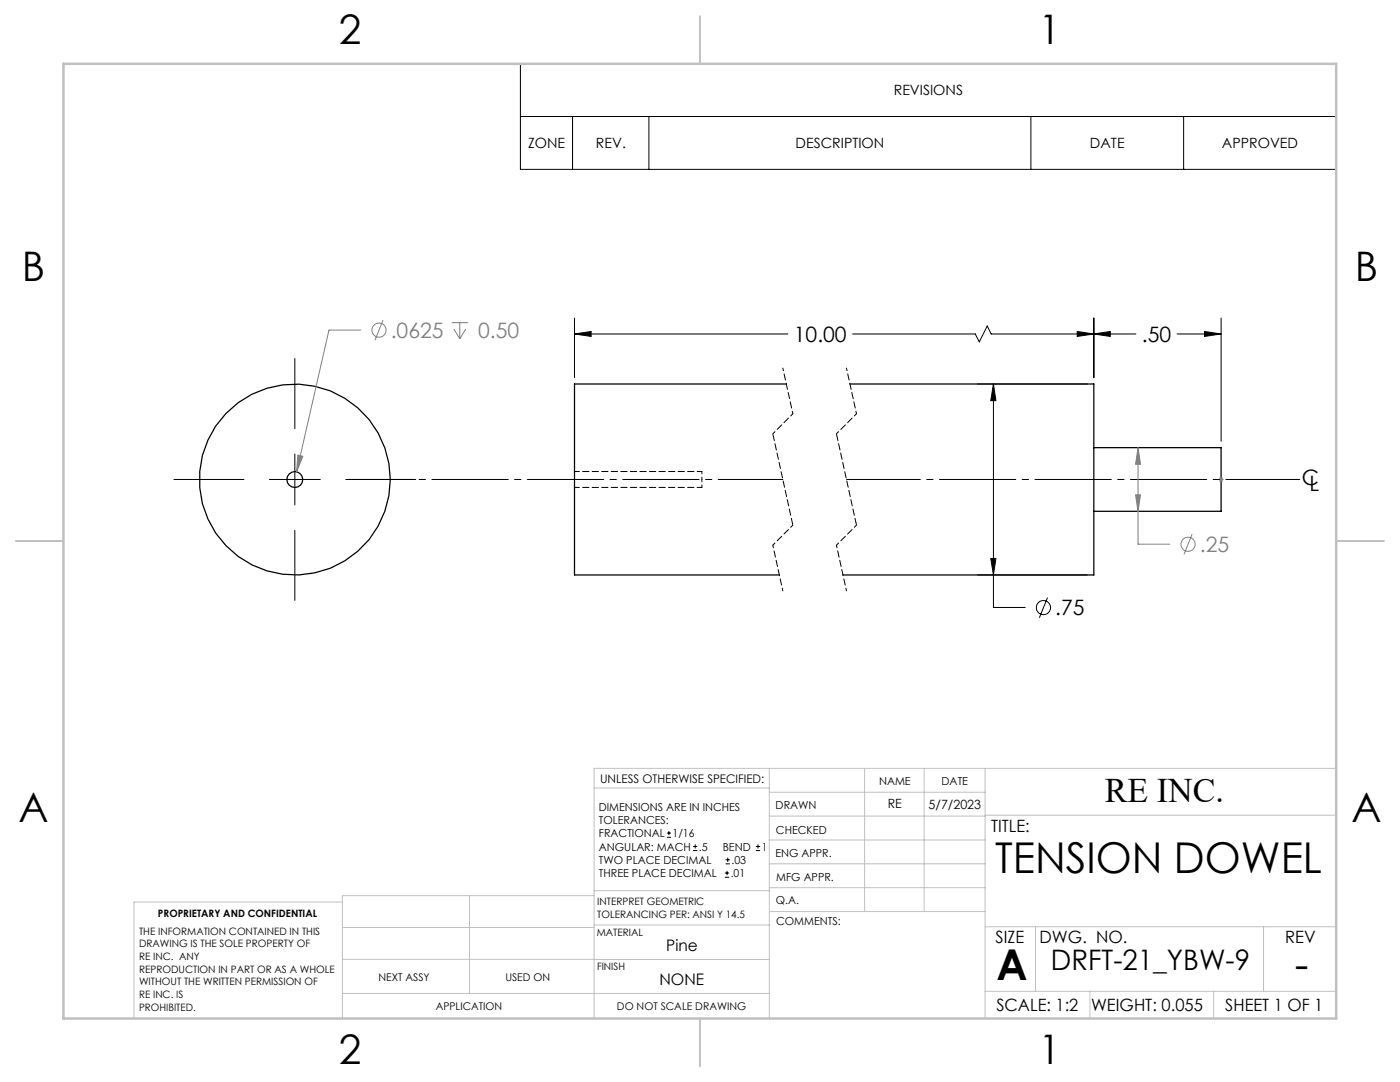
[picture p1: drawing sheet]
<svg xmlns="http://www.w3.org/2000/svg" width="279mm" height="216mm" viewBox="0 0 279 216" stroke-linecap="round" stroke-linejoin="round" font-family="sans-serif">
<g fill="none" stroke="#000" stroke-width=".25">
<path d="M156.9 76.6h-42.2v38.1h40.8M169.6 76.6h48.7v38.1h-50.1M218.3 89.3h25.4v12.7h-25.4"/>
<circle cx="58.8" cy="95.7" r="19.1"/>
<circle cx="58.8" cy="95.7" r="1.58"/>
</g>
<path d="M140.1 95.7v-1.6M140.1 97.3v-1.6" fill="none" stroke="#000" stroke-width=".2" stroke-dasharray="1.3 .6" stroke-dashoffset=".8"/>
<path d="M114.7 97.3h25.4M140.1 94.1h-25.4" fill="none" stroke="#000" stroke-width=".2" stroke-dasharray="1.3 .6" stroke-dashoffset=".3"/>
<g fill="none" stroke="#000" stroke-width=".2">
<path d="M103.9 12.7h162.8v21.1h-162.8zM103.9 23.2h162.8M114.3 23.2v10.6M129.5 23.2v10.6M205.7 23.2v10.6M236.2 23.2v10.6M58.8 71.5v14M114.7 66.6l3.3-.5v1zM114.7 63.5v11.9M114.7 66.6h42.5M170.1 66.6h24.5l.8 1.6 1.6-3.1 .8 1.5h28.9M195.1 76.6h21.9"/>
<path d="M198.3 76.6l.5 3.3h-1.1zM198.3 76.6v44.6h6.3M215 66.1l3.3 .5-3.3 .5zM218.3 66.6l3.3-.5v1zM218.3 63.5v11.9M234.9 66.6h8.8M240.4 66.1l3.3 .5-3.3 .5zM243.7 63.5v24.6M34.7 95.7h14M53.8 95.7h10.1M58.8 90.6v10.2M69 95.7h14"/>
<path d="M58.8 105.8v14M195.1 114.7h21.9M197.7 111.4h1.1l-.5 3.3zM209.1 119.2l-1.7 4.1M133.1 167.1h.8M133.1 166.2h.8M133.5 165.8v.9M138.3 169.7h.8M138.3 168.9h.8M138.7 168.5v.8M144.7 175h.8M144.7 174.2h.8"/>
<path d="M144.8 172.4h.9M144.8 171.6h.9M145.1 173.8v.8M145.2 171.1v.9M150.8 169.7h.9M150.8 168.9h.9M151.3 168.5v.8"/>
<circle cx="208.2" cy="121.2" r="1.42"/>
</g>
<g fill="none" stroke="#808080" stroke-width=".2">
<path d="M72 65.9h-6.3l-6.5 28.3M76.4 63.9l-1.6 4M90.1 64.4h3.3M90.6 65.7l1.2 1.9M91.8 64.4v3.2M93 65.7l-1.2 1.9M59.4 90.8l1 .3-1.2 3.1zM226.6 98.7h1l-.5 3.3zM227.1 89.3l.5 3.3h-1zM227.1 89.3v19.3h6.4M243.2 95.7h1M243.3 95.3l.8 .8"/>
<path d="M243.7 95.2v1M244.1 95.3l-.8 .8M237.9 106.6l-1.6 4"/>
<circle cx="75.6" cy="65.9" r="1.41"/>
<circle cx="237.1" cy="108.6" r="1.42"/>
</g>
<path d="M69.5 95.7h86.7" fill="none" stroke="#000" stroke-width=".2" stroke-dasharray="15.2 1.3 1.3 1.3" stroke-dashoffset="2.3"/>
<path d="M168.9 95.7h90.5" fill="none" stroke="#000" stroke-width=".2" stroke-dasharray="15.2 1.3 1.3 1.3" stroke-dashoffset=".5"/>
<path d="M156.2 73.4l2 9.2M168.9 73.4l2 9.2M158.2 82.6l-4 4M170.9 82.6l-4 4M154.2 108.8l2 9.1M158.2 104.8l-4 4M166.9 108.8l2 9.1M170.9 104.8l-4 4" fill="none" stroke="#000" stroke-width=".2" stroke-dasharray="1.3 .6" stroke-dashoffset=".7"/>
<path d="M154.2 86.6l4 18.2M166.9 86.6l4 18.2" fill="none" stroke="#000" stroke-width=".2" stroke-dasharray="1.3 .6" stroke-dashoffset="-.1"/>
<g fill="none" stroke="#c0c0c0" stroke-width=".2">
<path d="M118.6 157.2h34.9M153.5 153.3v49.9M153.5 158.1h43.1M172.5 153.3v28.6M184.4 153.3v28.6M196.6 153.3v49.9M266.7 153.3h-148.1v49.9M68.3 180h-41.6v23.2M93.7 178.7v19.5M118.6 178.7h-50.3v24.5M118.6 177.7h35M153.5 167.6h43.1"/>
<path d="M153.5 162.8h43.1M153.5 172.4h43.1M153.5 177.1h43.1M196.6 162.7h70.1M68.3 198.2h85.2M68.3 191.4l85.2 .1M68.3 185.1h50.3M118.6 184.6h35M153.6 181.9h43M196.6 197.8h70.1M196.6 184.9h70.1M206.7 184.9v12.9"/>
<path d="M217.5 197.8v5.4M242.2 197.8v5.4M252.2 184.9v12.9"/>
</g>
<path d="M139.7 3.2v9.5M3.1 107.9h9.6M266.7 107.9h9.5M139.7 203.2v9.6" fill="none" stroke="#c0c0c0" stroke-width=".25"/>
<path d="M12.7 12.7h254v190.5h-254z" fill="none" stroke="#c0c0c0" stroke-width=".5"/>
<path d="M114.7 66.6l3.3-.5v1zM215 66.1l3.3 .5-3.3 .5zM218.3 66.6l3.3-.5v1zM240.4 66.1l3.3 .5-3.3 .5zM197.7 111.4h1.1l-.5 3.3zM198.3 76.6l.5 3.3h-1.1z" fill="#000"/>
<path d="M226.6 98.7h1l-.5 3.3zM227.1 89.3l.5 3.3h-1zM59.4 90.8l-.2 3.4 1.2-3.1z" fill="#808080"/>
<g font-size="8.5">
<text x="198.6" y="174.2">TENSION DOWEL</text>
<text x="198.9" y="195.5">A</text>
<text x="258.4" y="195.4">-</text>
</g>
<g font-size="8.1">
<text x="67.6" y="8.9">2</text>
<text x="207.3" y="8.9">1</text>
<text x="4.4" y="56.1">B</text>
<text x="270.4" y="56.1">B</text>
<text x="3.7" y="164.1">A</text>
<text x="269.7" y="164.1">A</text>
<text x="67.6" y="212.4">2</text>
<text x="207.3" y="212.4">1</text>
</g>
<text font-size="6.9" x="220.5" y="160.1">RE INC.</text>
<text font-size="5.6" x="209.7" y="193.5">DRFT-21_YBW-9</text>
<g font-size="4.2" fill="#808080">
<text x="78" y="67.4">.0625</text>
<text x="95.4" y="67.4">0.50</text>
<text x="239.4" y="110.1">.25</text>
</g>
<g font-size="4.2">
<text x="158.4" y="68.2">10.00</text>
<text x="227.9" y="68.2">.50</text>
<text x="259.8" y="96.7">C</text>
<text x="261.4" y="97.9">L</text>
<text x="210.6" y="122.8">.75</text>
</g>
<g font-size="3.4">
<text x="197.8" y="166">TITLE:</text>
<text x="198.7" y="188.1">SIZE</text>
<text x="207.5" y="188.1">DWG. NO.</text>
<text x="256.5" y="188.2">REV</text>
<text x="198.8" y="201.7">SCALE: 1:2</text>
<text x="217.7" y="201.8">WEIGHT: 0.055</text>
<text x="244.5" y="201.7">SHEET 1 OF 1</text>
</g>
<g font-size="3.2">
<text x="133" y="189.8">Pine</text>
<text x="131.6" y="196.6">NONE</text>
</g>
<g font-size="2.8">
<text x="178.4" y="19">REVISIONS</text>
<text x="105.4" y="29.6">ZONE</text>
<text x="118.9" y="29.6">REV.</text>
<text x="158.8" y="29.6">DESCRIPTION</text>
<text x="217.5" y="29.6">DATE</text>
<text x="243.9" y="29.6">APPROVED</text>
</g>
<g font-size="2.5">
<text x="177.2" y="161.3">RE</text>
<text x="185.3" y="161.4">5/7/2023</text>
</g>
<text font-size="2.4" x="119.8" y="156.2">UNLESS OTHERWISE SPECIFIED:</text>
<g font-size="2.2">
<text x="119.5" y="161.8">DIMENSIONS ARE IN INCHES</text>
<text x="154.8" y="161.4">DRAWN</text>
<text x="175.4" y="156.6">NAME</text>
<text x="187.9" y="156.7">DATE</text>
<text x="119.5" y="164.4">TOLERANCES:</text>
<text x="119.5" y="167.1">FRACTIONAL</text>
<text x="134.2" y="167.1">1/16</text>
<text x="154.9" y="166.3">CHECKED</text>
<text x="119.5" y="172.4">TWO PLACE DECIMAL</text>
<text x="119.5" y="169.7">ANGULAR: MACH</text>
<text x="139.5" y="169.7">.5</text>
<text x="144.2" y="169.7">BEND</text>
<text x="146" y="172.4">.03</text>
<text x="152" y="169.7">1</text>
<text x="154.8" y="171">ENG APPR.</text>
<text x="119.5" y="175">THREE PLACE DECIMAL</text>
<text x="145.8" y="175">.01</text>
<text x="154.9" y="175.7">MFG APPR.</text>
<text x="154.9" y="180.4">Q.A.</text>
<text x="154.9" y="184.6">COMMENTS:</text>
</g>
<g font-size="2.1">
<text x="75.5" y="195.7">NEXT ASSY</text>
<text x="100.9" y="195.7">USED ON</text>
<text x="86.9" y="201.5">APPLICATION</text>
<text x="123.1" y="201.6">DO NOT SCALE DRAWING</text>
</g>
<g font-size="2">
<text x="31.5" y="182.9">PROPRIETARY AND CONFIDENTIAL</text>
<text x="119.2" y="180.6">INTERPRET GEOMETRIC</text>
<text x="119.2" y="183.1">TOLERANCING PER: ANSI Y 14.5</text>
<text x="27.8" y="186.5">THE INFORMATION CONTAINED IN THIS</text>
<text x="27.8" y="189">DRAWING IS THE SOLE PROPERTY OF</text>
<text x="27.8" y="191.6">RE INC. ANY</text>
<text x="119.1" y="186.7">MATERIAL</text>
<text x="27.8" y="194.1">REPRODUCTION IN PART OR AS A WHOLE</text>
<text x="27.8" y="196.6">WITHOUT THE WRITTEN PERMISSION OF</text>
<text x="119.1" y="193.5">FINISH</text>
<text x="27.8" y="199.1">RE INC. IS</text>
<text x="27.8" y="201.7">PROHIBITED.</text>
</g>
</svg>
